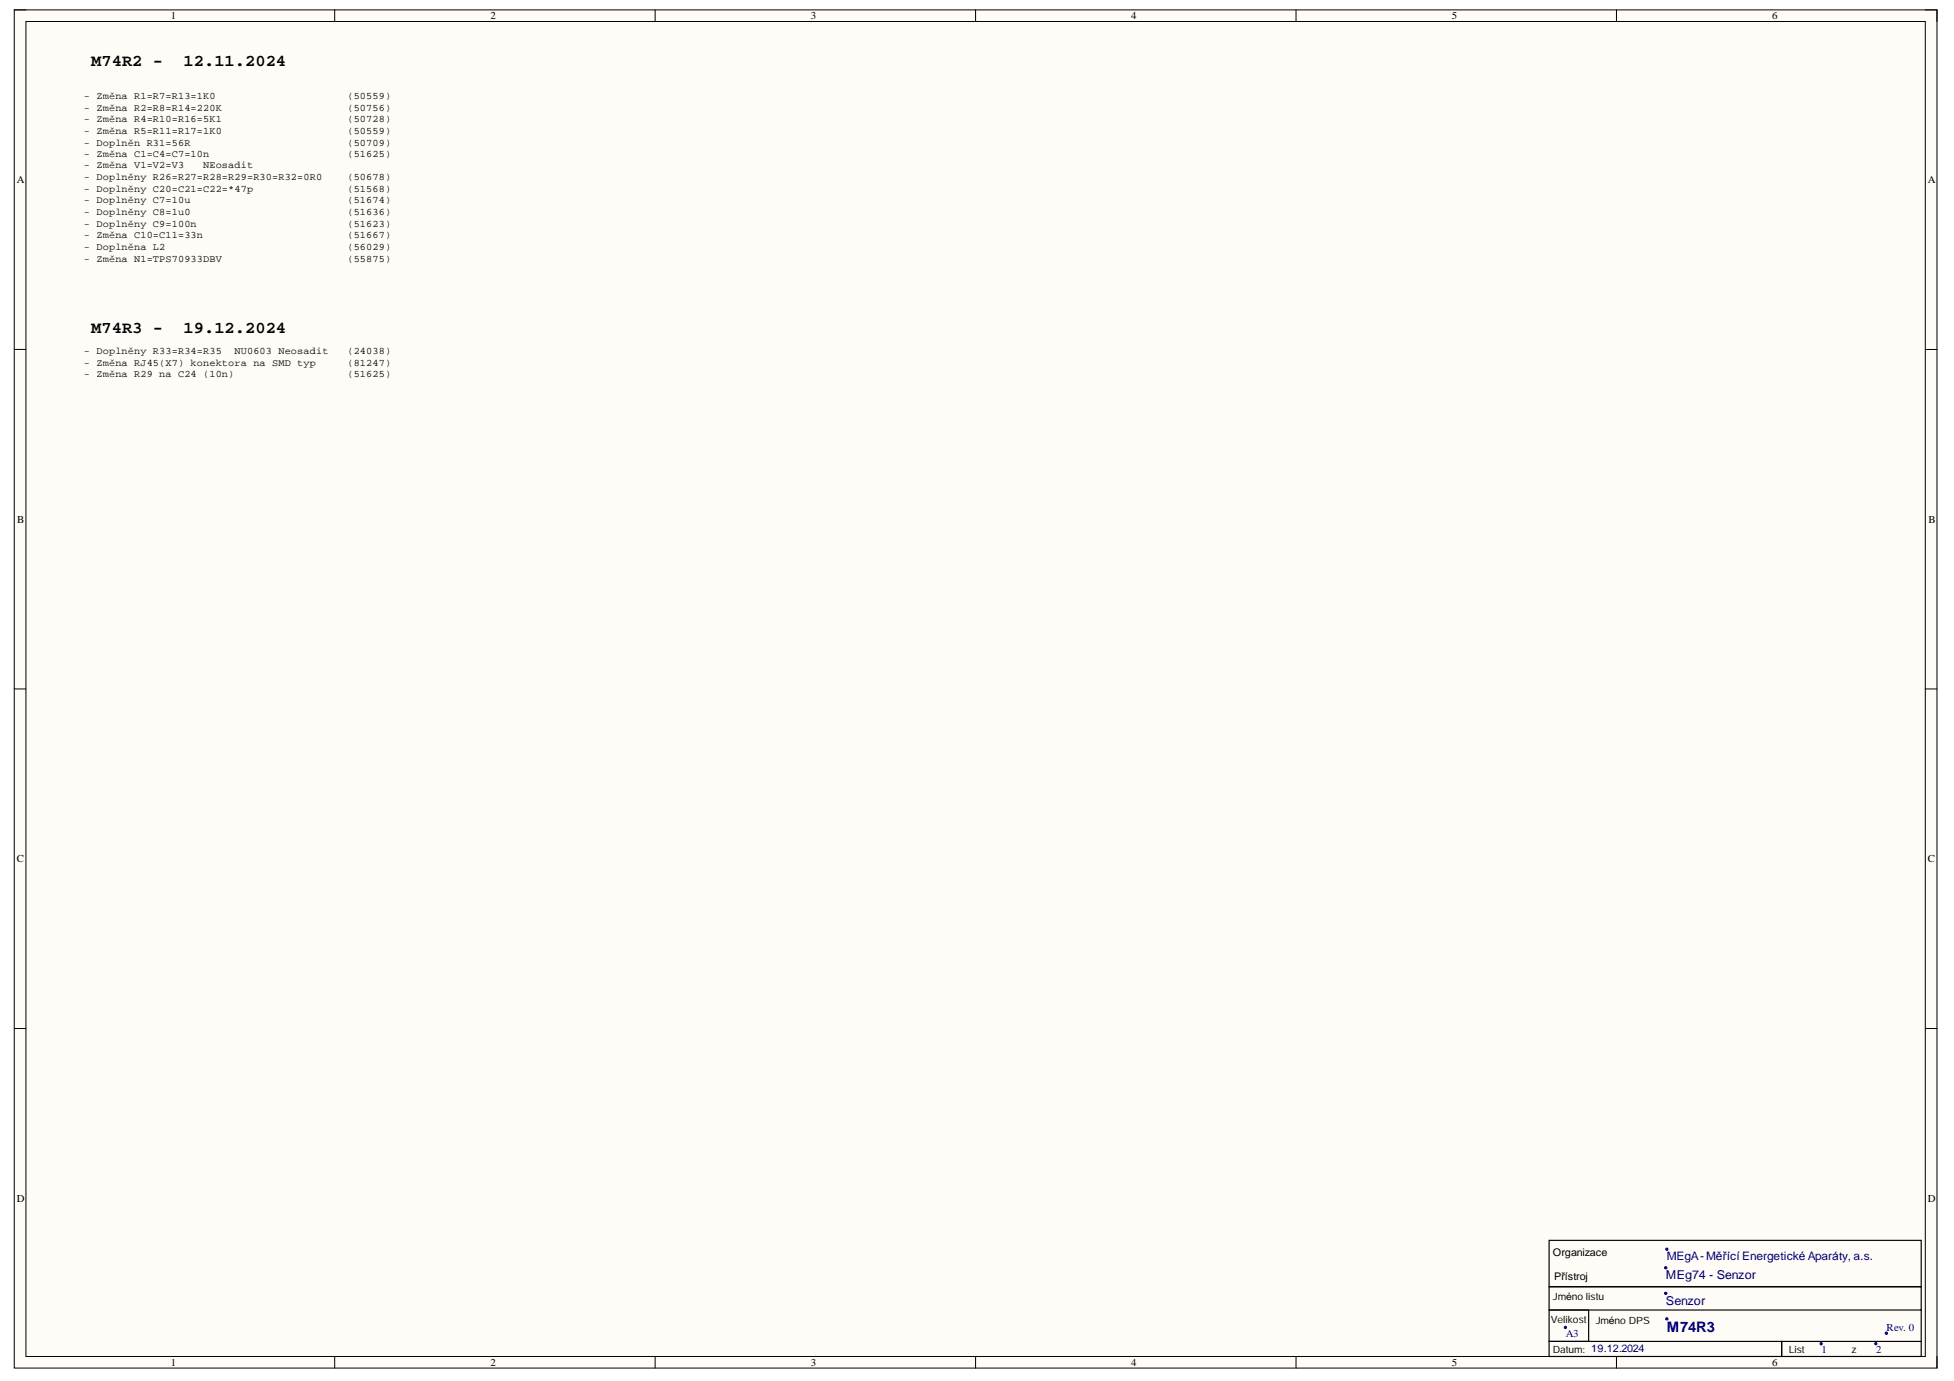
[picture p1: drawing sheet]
<svg xmlns="http://www.w3.org/2000/svg" width="297mm" height="210mm" viewBox="0 0 297 210" stroke-linecap="round" stroke-linejoin="round" font-family="sans-serif">
<path d="M2.2 1.5h292.3v206.4h-292.3z" fill-rule="evenodd" fill="#fffcf8"/>
<path d="M2.2 1.5h292.3v206.4h-292.3z" fill="none" stroke="#000" stroke-width=".15"/>
<path d="M3.9 3.3h288.8v202.9h-288.8z" fill-rule="evenodd" fill="#fffcf8"/>
<g fill="none" stroke="#000" stroke-width=".15">
<path d="M2.2 1.5h1.7M3.9 3.3h288.8v202.9h-288.8zM50.9 1.5v1.8M99.6 1.5v1.8M148.3 1.5v1.8M197 1.5v1.8M245.7 1.5v1.8M292.7 1.5h1.8v1.8M2.2 53.1h1.7M292.7 53.1h1.8M2.2 104.7h1.7M292.7 104.7h1.8"/>
<path d="M2.2 156.3h1.7M292.7 156.3h1.8M50.9 206.2v1.7M99.6 206.2v1.7M148.3 206.2v1.7M197 206.2v1.7M245.7 206.2v1.7M294.5 206.2v1.7"/>
</g>
<path d="M235.5 188.5h56.6v7.1h-56.6zM235.5 195.6h56.6v3.5h-56.6zM235.5 199.1h6v4.8h-6zM292.1 199.1v4.8M235.5 203.9h35.3v2.3h-35.3zM270.8 203.9h21.3v2.3h-21.3z" fill="none" stroke="#000" stroke-width=".18"/>
<circle cx="285.2" cy="204.2" r=".18" fill="#000080"/>
<circle cx="285.2" cy="204.2" r=".18" fill="none" stroke="#000080" stroke-width=".15"/>
<circle cx="276.9" cy="204.2" r=".18" fill="#000080"/>
<circle cx="276.9" cy="204.2" r=".18" fill="none" stroke="#000080" stroke-width=".15"/>
<circle cx="238" cy="201.8" r=".18" fill="#000080"/>
<circle cx="238" cy="201.8" r=".18" fill="none" stroke="#000080" stroke-width=".15"/>
<circle cx="253.2" cy="192.7" r=".18" fill="#000080"/>
<circle cx="253.2" cy="192.7" r=".18" fill="none" stroke="#000080" stroke-width=".15"/>
<path d="M253.3 189.7h.2v.3h-.2z" fill="#000080"/>
<path d="M253.3 189.7h.2v.3h-.2z" fill="none" stroke="#000080" stroke-width=".15"/>
<circle cx="253.2" cy="196.6" r=".18" fill="#000080"/>
<circle cx="253.2" cy="196.6" r=".18" fill="none" stroke="#000080" stroke-width=".15"/>
<circle cx="286.8" cy="202.6" r=".17" fill="#000080"/>
<circle cx="286.8" cy="202.6" r=".17" fill="none" stroke="#000080" stroke-width=".15"/>
<circle cx="253.4" cy="200.5" r=".18" fill="#000080"/>
<circle cx="253.4" cy="200.5" r=".18" fill="none" stroke="#000080" stroke-width=".15"/>
<g font-size="2.5">
<text x="13.9" y="10">M74R2 -</text>
<text x="27.9" y="10">12.11.2024</text>
<text x="13.9" y="50.6">M74R3 -</text>
<text x="27.9" y="50.6">19.12.2024</text>
</g>
<text font-size="2.2" fill="#000080" x="253.4" y="202.5">M74R3</text>
<g font-size="1.9" fill="#000080">
<text x="253.2" y="194.4">MEg74 - Senzor</text>
<text x="253.2" y="198.3">Senzor</text>
</g>
<text font-size="1.8" fill="#000080" x="253.4" y="191.4">MEgA- Měřící Energetické Aparáty, a.s.</text>
<g font-size="1.6">
<text x="26" y="3">1</text>
<text x="74.6" y="3">2</text>
<text x="123.3" y="3">3</text>
<text x="172" y="3">4</text>
<text x="220.7" y="3">5</text>
<text x="269.4" y="3">6</text>
<text x="2.5" y="27.9">A</text>
<text x="293.1" y="27.9">A</text>
<text x="2.6" y="79.5">B</text>
<text x="293.1" y="79.5">B</text>
<text x="2.5" y="131.1">C</text>
<text x="293.1" y="131.1">C</text>
<text x="2.5" y="182.7">D</text>
<text x="293.1" y="182.7">D</text>
<text x="236.1" y="190.9">Organizace</text>
<text x="236.2" y="194.6">Přístroj</text>
<text x="26" y="207.6">1</text>
<text x="74.6" y="207.6">2</text>
<text x="123.3" y="207.6">3</text>
<text x="172" y="207.6">4</text>
<text x="220.7" y="207.6">5</text>
<text x="269.4" y="207.6">6</text>
</g>
<g font-size="1.6" fill="#000080">
<text x="238" y="203.2">A3</text>
<text x="286.8" y="202.3">Rev. 0</text>
<text x="276.9" y="205.6">1</text>
<text x="285.2" y="205.6">2</text>
</g>
<g font-size="1.5">
<text x="12.8" y="15">- Změna R1=R7=R13=1K0</text>
<text x="12.8" y="16.8">- Změna R2=R8=R14=220K</text>
<text x="52.8" y="15">(50559)</text>
<text x="52.8" y="16.8">(50756)</text>
<text x="12.8" y="23.9">- Změna C1=C4=C7=10n</text>
<text x="12.8" y="18.6">- Změna R4=R10=R16=5K1</text>
<text x="12.8" y="20.3">- Změna R5=R11=R17=1K0</text>
<text x="12.8" y="22.1">- Doplněn R31=56R</text>
<text x="52.8" y="23.9">(51625)</text>
<text x="52.8" y="18.6">(50728)</text>
<text x="52.8" y="20.3">(50559)</text>
<text x="52.8" y="22.1">(50709)</text>
<text x="12.8" y="25.6">- Změna V1=V2=V3</text>
<text x="12.8" y="27.4">- Doplněny R26=R27=R28=R29=R30=R32=0R0</text>
<text x="12.8" y="29.1">- Doplněny C20=C21=C22=*47p</text>
<text x="30.9" y="25.6">NEosadit</text>
<text x="52.8" y="27.4">(50678)</text>
<text x="52.8" y="29.1">(51568)</text>
<text x="12.8" y="30.9">- Doplněny C7=10u</text>
<text x="12.8" y="32.7">- Doplněny C8=1u0</text>
<text x="12.8" y="34.5">- Doplněny C9=100n</text>
<text x="52.8" y="30.9">(51674)</text>
<text x="52.8" y="32.7">(51636)</text>
<text x="52.8" y="34.5">(51623)</text>
<text x="12.8" y="36.2">- Změna C10=C11=33n</text>
<text x="12.8" y="38">- Doplněna L2</text>
<text x="12.8" y="39.8">- Změna N1=TPS70933DBV</text>
<text x="52.8" y="36.2">(51667)</text>
<text x="52.8" y="38">(56029)</text>
<text x="52.8" y="39.8">(55875)</text>
<text x="12.8" y="53.9">- Doplněny R33=R34=R35</text>
<text x="35.7" y="53.9">NU0603 Neosadit</text>
<text x="52.8" y="53.9">(24038)</text>
<text x="12.8" y="55.6">- Změna RJ45(X7) konektora na SMD typ</text>
<text x="12.8" y="57.3">- Změna R29 na C24 (10n)</text>
<text x="52.8" y="55.6">(81247)</text>
<text x="52.8" y="57.3">(51625)</text>
<text x="236.1" y="197.5">Jméno listu</text>
<text x="235.7" y="201.1">Velikost</text>
<text x="242.6" y="201.2">Jméno DPS</text>
<text x="236.1" y="205.7">Datum: 19.12.2024</text>
<text x="271.9" y="205.7">List</text>
<text x="281.5" y="205.7">z</text>
</g>
</svg>
